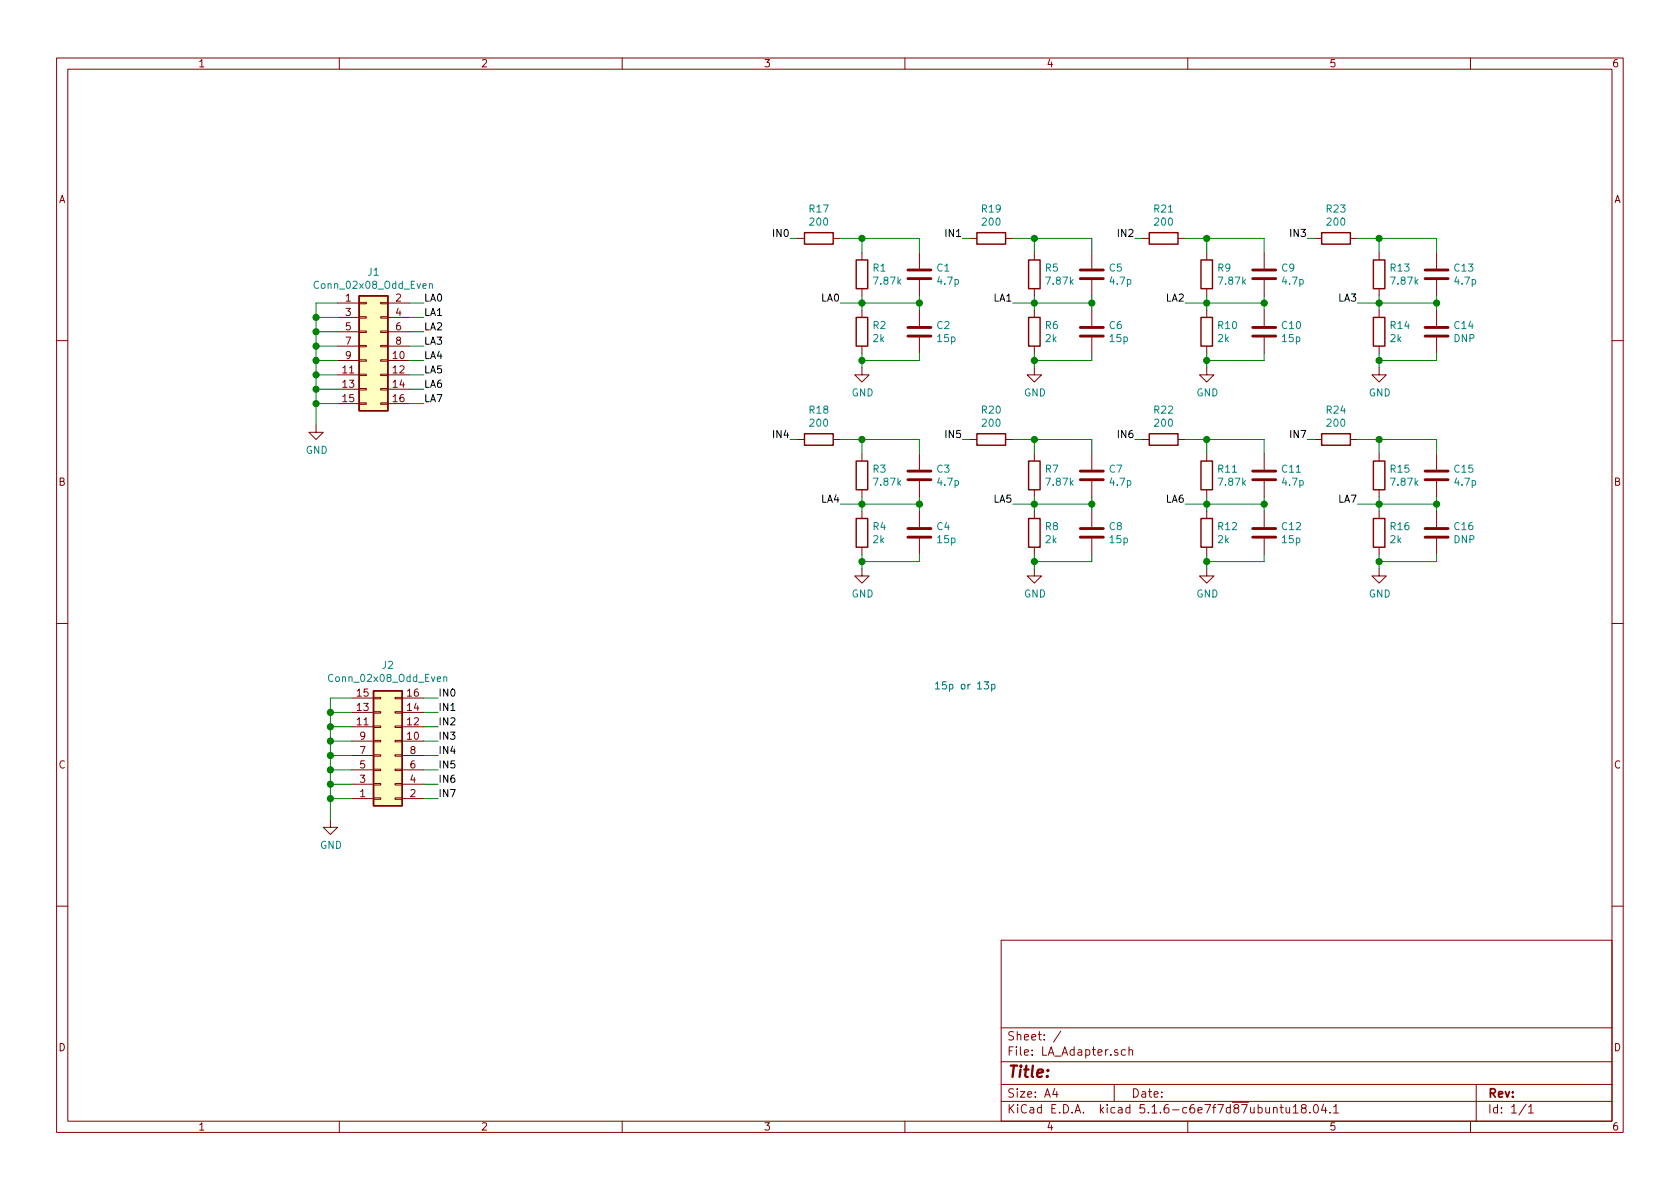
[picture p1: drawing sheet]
EESchema Schematic File Version 4
EELAYER 30 0
EELAYER END
$Descr A4 11693 8268
encoding utf-8
Sheet 1 1
Title ""
Date ""
Rev ""
Comp ""
Comment1 ""
Comment2 ""
Comment3 ""
Comment4 ""
$EndDescr
$Comp
L Connector_Generic:Conn_02x08_Odd_Even J1
U 1 1
P 2550 2400
F 0 "J1" H 2600 2917 50  0000 C CNN
F 1 "Conn_02x08_Odd_Even" H 2600 2826 50  0000 C CNN
F 2 "wbraun_smd:pinheader_2x8_horizontal_mount_2.54mm" H 2550 2400 50  0001 C CNN
F 3 "~" H 2550 2400 50  0001 C CNN
	1    2550 2400
	1    0    0    -1  
$EndComp
$Comp
L Connector_Generic:Conn_02x08_Odd_Even J2
U 1 1
P 2650 5250
F 0 "J2" H 2700 4625 50  0000 C CNN
F 1 "Conn_02x08_Odd_Even" H 2700 4716 50  0000 C CNN
F 2 "wbraun_smd:EHF-108-01-L-D" H 2650 5250 50  0001 C CNN
F 3 "~" H 2650 5250 50  0001 C CNN
	1    2650 5250
	1    0    0    1   
$EndComp
$Comp
L Device:R R1
U 1 1
P 6000 1900
F 0 "R1" H 6070 1946 50  0000 L CNN
F 1 "7.87k" H 6070 1855 50  0000 L CNN
F 2 "Resistor_SMD:R_0402_1005Metric" V 5930 1900 50  0001 C CNN
F 3 "~" H 6000 1900 50  0001 C CNN
	1    6000 1900
	1    0    0    -1  
$EndComp
$Comp
L Device:C C1
U 1 1
P 6400 1900
F 0 "C1" H 6515 1946 50  0000 L CNN
F 1 "4.7p" H 6515 1855 50  0000 L CNN
F 2 "Capacitor_SMD:C_0402_1005Metric" H 6438 1750 50  0001 C CNN
F 3 "~" H 6400 1900 50  0001 C CNN
	1    6400 1900
	1    0    0    -1  
$EndComp
$Comp
L Device:R R2
U 1 1
P 6000 2300
F 0 "R2" H 6070 2346 50  0000 L CNN
F 1 "2k" H 6070 2255 50  0000 L CNN
F 2 "Resistor_SMD:R_0402_1005Metric" V 5930 2300 50  0001 C CNN
F 3 "~" H 6000 2300 50  0001 C CNN
	1    6000 2300
	1    0    0    -1  
$EndComp
$Comp
L Device:C C2
U 1 1
P 6400 2300
F 0 "C2" H 6515 2346 50  0000 L CNN
F 1 "15p" H 6515 2255 50  0000 L CNN
F 2 "Capacitor_SMD:C_0402_1005Metric" H 6438 2150 50  0001 C CNN
F 3 "~" H 6400 2300 50  0001 C CNN
	1    6400 2300
	1    0    0    -1  
$EndComp
Wire Wire Line
	6000 2050 6000 2100
Wire Wire Line
	6400 2050 6400 2100
$Comp
L power:GND #PWR0101
U 1 1
P 6000 2550
F 0 "#PWR0101" H 6000 2300 50  0001 C CNN
F 1 "GND" H 6005 2377 50  0000 C CNN
F 2 "" H 6000 2550 50  0001 C CNN
F 3 "" H 6000 2550 50  0001 C CNN
	1    6000 2550
	1    0    0    -1  
$EndComp
Wire Wire Line
	6000 2450 6000 2500
Wire Wire Line
	6400 2450 6400 2500
Wire Wire Line
	6400 2500 6000 2500
Connection ~ 6000 2500
Wire Wire Line
	6000 2500 6000 2550
Wire Wire Line
	6400 2100 6000 2100
Connection ~ 6400 2100
Wire Wire Line
	6400 2100 6400 2150
Connection ~ 6000 2100
Wire Wire Line
	6000 2100 6000 2150
Wire Wire Line
	6000 1750 6000 1650
Wire Wire Line
	6000 1650 6400 1650
Wire Wire Line
	6400 1650 6400 1750
Wire Wire Line
	2350 2100 2200 2100
Wire Wire Line
	2200 2100 2200 2200
Wire Wire Line
	2350 2200 2200 2200
Connection ~ 2200 2200
Wire Wire Line
	2200 2200 2200 2300
Wire Wire Line
	2350 2300 2200 2300
Connection ~ 2200 2300
Wire Wire Line
	2200 2300 2200 2400
Wire Wire Line
	2350 2400 2200 2400
Connection ~ 2200 2400
Wire Wire Line
	2200 2400 2200 2500
Wire Wire Line
	2350 2500 2200 2500
Connection ~ 2200 2500
Wire Wire Line
	2200 2500 2200 2600
Wire Wire Line
	2350 2600 2200 2600
Connection ~ 2200 2600
Wire Wire Line
	2200 2600 2200 2700
Wire Wire Line
	2350 2700 2200 2700
Connection ~ 2200 2700
Wire Wire Line
	2200 2700 2200 2800
Wire Wire Line
	2350 2800 2200 2800
Connection ~ 2200 2800
Wire Wire Line
	2200 2800 2200 2950
Wire Wire Line
	2850 2100 2950 2100
Wire Wire Line
	2850 2200 2950 2200
Wire Wire Line
	2850 2300 2950 2300
Wire Wire Line
	2850 2400 2950 2400
Wire Wire Line
	2850 2500 2950 2500
Wire Wire Line
	2850 2600 2950 2600
Wire Wire Line
	2850 2700 2950 2700
Wire Wire Line
	2850 2800 2950 2800
Text Label 2950 2100 0    50   ~ 0
LA0
Text Label 2950 2200 0    50   ~ 0
LA1
Text Label 2950 2300 0    50   ~ 0
LA2
Text Label 2950 2400 0    50   ~ 0
LA3
Text Label 2950 2500 0    50   ~ 0
LA4
Text Label 2950 2600 0    50   ~ 0
LA5
Text Label 2950 2700 0    50   ~ 0
LA6
Text Label 2950 2800 0    50   ~ 0
LA7
Wire Wire Line
	6000 2100 5850 2100
Wire Wire Line
	6000 1650 5850 1650
Connection ~ 6000 1650
Text Label 5850 2100 2    50   ~ 0
LA0
Text Label 5500 1650 2    50   ~ 0
IN0
$Comp
L Device:R R5
U 1 1
P 7200 1900
F 0 "R5" H 7270 1946 50  0000 L CNN
F 1 "7.87k" H 7270 1855 50  0000 L CNN
F 2 "Resistor_SMD:R_0402_1005Metric" V 7130 1900 50  0001 C CNN
F 3 "~" H 7200 1900 50  0001 C CNN
	1    7200 1900
	1    0    0    -1  
$EndComp
$Comp
L Device:C C5
U 1 1
P 7600 1900
F 0 "C5" H 7715 1946 50  0000 L CNN
F 1 "4.7p" H 7715 1855 50  0000 L CNN
F 2 "Capacitor_SMD:C_0402_1005Metric" H 7638 1750 50  0001 C CNN
F 3 "~" H 7600 1900 50  0001 C CNN
	1    7600 1900
	1    0    0    -1  
$EndComp
$Comp
L Device:R R6
U 1 1
P 7200 2300
F 0 "R6" H 7270 2346 50  0000 L CNN
F 1 "2k" H 7270 2255 50  0000 L CNN
F 2 "Resistor_SMD:R_0402_1005Metric" V 7130 2300 50  0001 C CNN
F 3 "~" H 7200 2300 50  0001 C CNN
	1    7200 2300
	1    0    0    -1  
$EndComp
$Comp
L Device:C C6
U 1 1
P 7600 2300
F 0 "C6" H 7715 2346 50  0000 L CNN
F 1 "15p" H 7715 2255 50  0000 L CNN
F 2 "Capacitor_SMD:C_0402_1005Metric" H 7638 2150 50  0001 C CNN
F 3 "~" H 7600 2300 50  0001 C CNN
	1    7600 2300
	1    0    0    -1  
$EndComp
Wire Wire Line
	7200 2050 7200 2100
Wire Wire Line
	7600 2050 7600 2100
$Comp
L power:GND #PWR0102
U 1 1
P 7200 2550
F 0 "#PWR0102" H 7200 2300 50  0001 C CNN
F 1 "GND" H 7205 2377 50  0000 C CNN
F 2 "" H 7200 2550 50  0001 C CNN
F 3 "" H 7200 2550 50  0001 C CNN
	1    7200 2550
	1    0    0    -1  
$EndComp
Wire Wire Line
	7200 2450 7200 2500
Wire Wire Line
	7600 2450 7600 2500
Wire Wire Line
	7600 2500 7200 2500
Connection ~ 7200 2500
Wire Wire Line
	7200 2500 7200 2550
Wire Wire Line
	7600 2100 7200 2100
Connection ~ 7600 2100
Wire Wire Line
	7600 2100 7600 2150
Connection ~ 7200 2100
Wire Wire Line
	7200 2100 7200 2150
Wire Wire Line
	7200 1750 7200 1650
Wire Wire Line
	7200 1650 7600 1650
Wire Wire Line
	7600 1650 7600 1750
Wire Wire Line
	7200 2100 7050 2100
Wire Wire Line
	7200 1650 7050 1650
Connection ~ 7200 1650
Text Label 7050 2100 2    50   ~ 0
LA1
Text Label 6700 1650 2    50   ~ 0
IN1
$Comp
L Device:R R9
U 1 1
P 8400 1900
F 0 "R9" H 8470 1946 50  0000 L CNN
F 1 "7.87k" H 8470 1855 50  0000 L CNN
F 2 "Resistor_SMD:R_0402_1005Metric" V 8330 1900 50  0001 C CNN
F 3 "~" H 8400 1900 50  0001 C CNN
	1    8400 1900
	1    0    0    -1  
$EndComp
$Comp
L Device:C C9
U 1 1
P 8800 1900
F 0 "C9" H 8915 1946 50  0000 L CNN
F 1 "4.7p" H 8915 1855 50  0000 L CNN
F 2 "Capacitor_SMD:C_0402_1005Metric" H 8838 1750 50  0001 C CNN
F 3 "~" H 8800 1900 50  0001 C CNN
	1    8800 1900
	1    0    0    -1  
$EndComp
$Comp
L Device:R R10
U 1 1
P 8400 2300
F 0 "R10" H 8470 2346 50  0000 L CNN
F 1 "2k" H 8470 2255 50  0000 L CNN
F 2 "Resistor_SMD:R_0402_1005Metric" V 8330 2300 50  0001 C CNN
F 3 "~" H 8400 2300 50  0001 C CNN
	1    8400 2300
	1    0    0    -1  
$EndComp
$Comp
L Device:C C10
U 1 1
P 8800 2300
F 0 "C10" H 8915 2346 50  0000 L CNN
F 1 "15p" H 8915 2255 50  0000 L CNN
F 2 "Capacitor_SMD:C_0402_1005Metric" H 8838 2150 50  0001 C CNN
F 3 "~" H 8800 2300 50  0001 C CNN
	1    8800 2300
	1    0    0    -1  
$EndComp
Wire Wire Line
	8400 2050 8400 2100
Wire Wire Line
	8800 2050 8800 2100
$Comp
L power:GND #PWR0103
U 1 1
P 8400 2550
F 0 "#PWR0103" H 8400 2300 50  0001 C CNN
F 1 "GND" H 8405 2377 50  0000 C CNN
F 2 "" H 8400 2550 50  0001 C CNN
F 3 "" H 8400 2550 50  0001 C CNN
	1    8400 2550
	1    0    0    -1  
$EndComp
Wire Wire Line
	8400 2450 8400 2500
Wire Wire Line
	8800 2450 8800 2500
Wire Wire Line
	8800 2500 8400 2500
Connection ~ 8400 2500
Wire Wire Line
	8400 2500 8400 2550
Wire Wire Line
	8800 2100 8400 2100
Connection ~ 8800 2100
Wire Wire Line
	8800 2100 8800 2150
Connection ~ 8400 2100
Wire Wire Line
	8400 2100 8400 2150
Wire Wire Line
	8400 1750 8400 1650
Wire Wire Line
	8400 1650 8800 1650
Wire Wire Line
	8800 1650 8800 1750
Wire Wire Line
	8400 2100 8250 2100
Wire Wire Line
	8400 1650 8250 1650
Connection ~ 8400 1650
Text Label 8250 2100 2    50   ~ 0
LA2
Text Label 7900 1650 2    50   ~ 0
IN2
$Comp
L Device:R R13
U 1 1
P 9600 1900
F 0 "R13" H 9670 1946 50  0000 L CNN
F 1 "7.87k" H 9670 1855 50  0000 L CNN
F 2 "Resistor_SMD:R_0402_1005Metric" V 9530 1900 50  0001 C CNN
F 3 "~" H 9600 1900 50  0001 C CNN
	1    9600 1900
	1    0    0    -1  
$EndComp
$Comp
L Device:C C13
U 1 1
P 10000 1900
F 0 "C13" H 10115 1946 50  0000 L CNN
F 1 "4.7p" H 10115 1855 50  0000 L CNN
F 2 "Capacitor_SMD:C_0402_1005Metric" H 10038 1750 50  0001 C CNN
F 3 "~" H 10000 1900 50  0001 C CNN
	1    10000 1900
	1    0    0    -1  
$EndComp
$Comp
L Device:R R14
U 1 1
P 9600 2300
F 0 "R14" H 9670 2346 50  0000 L CNN
F 1 "2k" H 9670 2255 50  0000 L CNN
F 2 "Resistor_SMD:R_0402_1005Metric" V 9530 2300 50  0001 C CNN
F 3 "~" H 9600 2300 50  0001 C CNN
	1    9600 2300
	1    0    0    -1  
$EndComp
$Comp
L Device:C C14
U 1 1
P 10000 2300
F 0 "C14" H 10115 2346 50  0000 L CNN
F 1 "DNP" H 10115 2255 50  0000 L CNN
F 2 "Capacitor_SMD:C_0402_1005Metric" H 10038 2150 50  0001 C CNN
F 3 "~" H 10000 2300 50  0001 C CNN
	1    10000 2300
	1    0    0    -1  
$EndComp
Wire Wire Line
	9600 2050 9600 2100
Wire Wire Line
	10000 2050 10000 2100
$Comp
L power:GND #PWR0104
U 1 1
P 9600 2550
F 0 "#PWR0104" H 9600 2300 50  0001 C CNN
F 1 "GND" H 9605 2377 50  0000 C CNN
F 2 "" H 9600 2550 50  0001 C CNN
F 3 "" H 9600 2550 50  0001 C CNN
	1    9600 2550
	1    0    0    -1  
$EndComp
Wire Wire Line
	9600 2450 9600 2500
Wire Wire Line
	10000 2450 10000 2500
Wire Wire Line
	10000 2500 9600 2500
Connection ~ 9600 2500
Wire Wire Line
	9600 2500 9600 2550
Wire Wire Line
	10000 2100 9600 2100
Connection ~ 10000 2100
Wire Wire Line
	10000 2100 10000 2150
Connection ~ 9600 2100
Wire Wire Line
	9600 2100 9600 2150
Wire Wire Line
	9600 1750 9600 1650
Wire Wire Line
	9600 1650 10000 1650
Wire Wire Line
	10000 1650 10000 1750
Wire Wire Line
	9600 2100 9450 2100
Wire Wire Line
	9600 1650 9450 1650
Connection ~ 9600 1650
Text Label 9450 2100 2    50   ~ 0
LA3
Text Label 9100 1650 2    50   ~ 0
IN3
$Comp
L Device:R R3
U 1 1
P 6000 3300
F 0 "R3" H 6070 3346 50  0000 L CNN
F 1 "7.87k" H 6070 3255 50  0000 L CNN
F 2 "Resistor_SMD:R_0402_1005Metric" V 5930 3300 50  0001 C CNN
F 3 "~" H 6000 3300 50  0001 C CNN
	1    6000 3300
	1    0    0    -1  
$EndComp
$Comp
L Device:C C3
U 1 1
P 6400 3300
F 0 "C3" H 6515 3346 50  0000 L CNN
F 1 "4.7p" H 6515 3255 50  0000 L CNN
F 2 "Capacitor_SMD:C_0402_1005Metric" H 6438 3150 50  0001 C CNN
F 3 "~" H 6400 3300 50  0001 C CNN
	1    6400 3300
	1    0    0    -1  
$EndComp
$Comp
L Device:R R4
U 1 1
P 6000 3700
F 0 "R4" H 6070 3746 50  0000 L CNN
F 1 "2k" H 6070 3655 50  0000 L CNN
F 2 "Resistor_SMD:R_0402_1005Metric" V 5930 3700 50  0001 C CNN
F 3 "~" H 6000 3700 50  0001 C CNN
	1    6000 3700
	1    0    0    -1  
$EndComp
$Comp
L Device:C C4
U 1 1
P 6400 3700
F 0 "C4" H 6515 3746 50  0000 L CNN
F 1 "15p" H 6515 3655 50  0000 L CNN
F 2 "Capacitor_SMD:C_0402_1005Metric" H 6438 3550 50  0001 C CNN
F 3 "~" H 6400 3700 50  0001 C CNN
	1    6400 3700
	1    0    0    -1  
$EndComp
Wire Wire Line
	6000 3450 6000 3500
Wire Wire Line
	6400 3450 6400 3500
$Comp
L power:GND #PWR0105
U 1 1
P 6000 3950
F 0 "#PWR0105" H 6000 3700 50  0001 C CNN
F 1 "GND" H 6005 3777 50  0000 C CNN
F 2 "" H 6000 3950 50  0001 C CNN
F 3 "" H 6000 3950 50  0001 C CNN
	1    6000 3950
	1    0    0    -1  
$EndComp
Wire Wire Line
	6000 3850 6000 3900
Wire Wire Line
	6400 3850 6400 3900
Wire Wire Line
	6400 3900 6000 3900
Connection ~ 6000 3900
Wire Wire Line
	6000 3900 6000 3950
Wire Wire Line
	6400 3500 6000 3500
Connection ~ 6400 3500
Wire Wire Line
	6400 3500 6400 3550
Connection ~ 6000 3500
Wire Wire Line
	6000 3500 6000 3550
Wire Wire Line
	6000 3150 6000 3050
Wire Wire Line
	6000 3050 6400 3050
Wire Wire Line
	6400 3050 6400 3150
Wire Wire Line
	6000 3500 5850 3500
Wire Wire Line
	6000 3050 5850 3050
Connection ~ 6000 3050
Text Label 5850 3500 2    50   ~ 0
LA4
Text Label 5500 3050 2    50   ~ 0
IN4
$Comp
L Device:R R7
U 1 1
P 7200 3300
F 0 "R7" H 7270 3346 50  0000 L CNN
F 1 "7.87k" H 7270 3255 50  0000 L CNN
F 2 "Resistor_SMD:R_0402_1005Metric" V 7130 3300 50  0001 C CNN
F 3 "~" H 7200 3300 50  0001 C CNN
	1    7200 3300
	1    0    0    -1  
$EndComp
$Comp
L Device:C C7
U 1 1
P 7600 3300
F 0 "C7" H 7715 3346 50  0000 L CNN
F 1 "4.7p" H 7715 3255 50  0000 L CNN
F 2 "Capacitor_SMD:C_0402_1005Metric" H 7638 3150 50  0001 C CNN
F 3 "~" H 7600 3300 50  0001 C CNN
	1    7600 3300
	1    0    0    -1  
$EndComp
$Comp
L Device:R R8
U 1 1
P 7200 3700
F 0 "R8" H 7270 3746 50  0000 L CNN
F 1 "2k" H 7270 3655 50  0000 L CNN
F 2 "Resistor_SMD:R_0402_1005Metric" V 7130 3700 50  0001 C CNN
F 3 "~" H 7200 3700 50  0001 C CNN
	1    7200 3700
	1    0    0    -1  
$EndComp
$Comp
L Device:C C8
U 1 1
P 7600 3700
F 0 "C8" H 7715 3746 50  0000 L CNN
F 1 "15p" H 7715 3655 50  0000 L CNN
F 2 "Capacitor_SMD:C_0402_1005Metric" H 7638 3550 50  0001 C CNN
F 3 "~" H 7600 3700 50  0001 C CNN
	1    7600 3700
	1    0    0    -1  
$EndComp
Wire Wire Line
	7200 3450 7200 3500
Wire Wire Line
	7600 3450 7600 3500
$Comp
L power:GND #PWR0106
U 1 1
P 7200 3950
F 0 "#PWR0106" H 7200 3700 50  0001 C CNN
F 1 "GND" H 7205 3777 50  0000 C CNN
F 2 "" H 7200 3950 50  0001 C CNN
F 3 "" H 7200 3950 50  0001 C CNN
	1    7200 3950
	1    0    0    -1  
$EndComp
Wire Wire Line
	7200 3850 7200 3900
Wire Wire Line
	7600 3850 7600 3900
Wire Wire Line
	7600 3900 7200 3900
Connection ~ 7200 3900
Wire Wire Line
	7200 3900 7200 3950
Wire Wire Line
	7600 3500 7200 3500
Connection ~ 7600 3500
Wire Wire Line
	7600 3500 7600 3550
Connection ~ 7200 3500
Wire Wire Line
	7200 3500 7200 3550
Wire Wire Line
	7200 3150 7200 3050
Wire Wire Line
	7200 3050 7600 3050
Wire Wire Line
	7600 3050 7600 3150
Wire Wire Line
	7200 3500 7050 3500
Wire Wire Line
	7200 3050 7050 3050
Connection ~ 7200 3050
Text Label 7050 3500 2    50   ~ 0
LA5
Text Label 6700 3050 2    50   ~ 0
IN5
$Comp
L Device:R R11
U 1 1
P 8400 3300
F 0 "R11" H 8470 3346 50  0000 L CNN
F 1 "7.87k" H 8470 3255 50  0000 L CNN
F 2 "Resistor_SMD:R_0402_1005Metric" V 8330 3300 50  0001 C CNN
F 3 "~" H 8400 3300 50  0001 C CNN
	1    8400 3300
	1    0    0    -1  
$EndComp
$Comp
L Device:C C11
U 1 1
P 8800 3300
F 0 "C11" H 8915 3346 50  0000 L CNN
F 1 "4.7p" H 8915 3255 50  0000 L CNN
F 2 "Capacitor_SMD:C_0402_1005Metric" H 8838 3150 50  0001 C CNN
F 3 "~" H 8800 3300 50  0001 C CNN
	1    8800 3300
	1    0    0    -1  
$EndComp
$Comp
L Device:R R12
U 1 1
P 8400 3700
F 0 "R12" H 8470 3746 50  0000 L CNN
F 1 "2k" H 8470 3655 50  0000 L CNN
F 2 "Resistor_SMD:R_0402_1005Metric" V 8330 3700 50  0001 C CNN
F 3 "~" H 8400 3700 50  0001 C CNN
	1    8400 3700
	1    0    0    -1  
$EndComp
$Comp
L Device:C C12
U 1 1
P 8800 3700
F 0 "C12" H 8915 3746 50  0000 L CNN
F 1 "15p" H 8915 3655 50  0000 L CNN
F 2 "Capacitor_SMD:C_0402_1005Metric" H 8838 3550 50  0001 C CNN
F 3 "~" H 8800 3700 50  0001 C CNN
	1    8800 3700
	1    0    0    -1  
$EndComp
Wire Wire Line
	8400 3450 8400 3500
Wire Wire Line
	8800 3450 8800 3500
$Comp
L power:GND #PWR0107
U 1 1
P 8400 3950
F 0 "#PWR0107" H 8400 3700 50  0001 C CNN
F 1 "GND" H 8405 3777 50  0000 C CNN
F 2 "" H 8400 3950 50  0001 C CNN
F 3 "" H 8400 3950 50  0001 C CNN
	1    8400 3950
	1    0    0    -1  
$EndComp
Wire Wire Line
	8400 3850 8400 3900
Wire Wire Line
	8800 3850 8800 3900
Wire Wire Line
	8800 3900 8400 3900
Connection ~ 8400 3900
Wire Wire Line
	8400 3900 8400 3950
Wire Wire Line
	8800 3500 8400 3500
Connection ~ 8800 3500
Wire Wire Line
	8800 3500 8800 3550
Connection ~ 8400 3500
Wire Wire Line
	8400 3500 8400 3550
Wire Wire Line
	8400 3150 8400 3050
Wire Wire Line
	8400 3050 8800 3050
Wire Wire Line
	8800 3050 8800 3150
Wire Wire Line
	8400 3500 8250 3500
Wire Wire Line
	8400 3050 8250 3050
Connection ~ 8400 3050
Text Label 8250 3500 2    50   ~ 0
LA6
Text Label 7900 3050 2    50   ~ 0
IN6
$Comp
L Device:R R15
U 1 1
P 9600 3300
F 0 "R15" H 9670 3346 50  0000 L CNN
F 1 "7.87k" H 9670 3255 50  0000 L CNN
F 2 "Resistor_SMD:R_0402_1005Metric" V 9530 3300 50  0001 C CNN
F 3 "~" H 9600 3300 50  0001 C CNN
	1    9600 3300
	1    0    0    -1  
$EndComp
$Comp
L Device:C C15
U 1 1
P 10000 3300
F 0 "C15" H 10115 3346 50  0000 L CNN
F 1 "4.7p" H 10115 3255 50  0000 L CNN
F 2 "Capacitor_SMD:C_0402_1005Metric" H 10038 3150 50  0001 C CNN
F 3 "~" H 10000 3300 50  0001 C CNN
	1    10000 3300
	1    0    0    -1  
$EndComp
$Comp
L Device:R R16
U 1 1
P 9600 3700
F 0 "R16" H 9670 3746 50  0000 L CNN
F 1 "2k" H 9670 3655 50  0000 L CNN
F 2 "Resistor_SMD:R_0402_1005Metric" V 9530 3700 50  0001 C CNN
F 3 "~" H 9600 3700 50  0001 C CNN
	1    9600 3700
	1    0    0    -1  
$EndComp
$Comp
L Device:C C16
U 1 1
P 10000 3700
F 0 "C16" H 10115 3746 50  0000 L CNN
F 1 "DNP" H 10115 3655 50  0000 L CNN
F 2 "Capacitor_SMD:C_0402_1005Metric" H 10038 3550 50  0001 C CNN
F 3 "~" H 10000 3700 50  0001 C CNN
	1    10000 3700
	1    0    0    -1  
$EndComp
Wire Wire Line
	9600 3450 9600 3500
Wire Wire Line
	10000 3450 10000 3500
$Comp
L power:GND #PWR0108
U 1 1
P 9600 3950
F 0 "#PWR0108" H 9600 3700 50  0001 C CNN
F 1 "GND" H 9605 3777 50  0000 C CNN
F 2 "" H 9600 3950 50  0001 C CNN
F 3 "" H 9600 3950 50  0001 C CNN
	1    9600 3950
	1    0    0    -1  
$EndComp
Wire Wire Line
	9600 3850 9600 3900
Wire Wire Line
	10000 3850 10000 3900
Wire Wire Line
	10000 3900 9600 3900
Connection ~ 9600 3900
Wire Wire Line
	9600 3900 9600 3950
Wire Wire Line
	10000 3500 9600 3500
Connection ~ 10000 3500
Wire Wire Line
	10000 3500 10000 3550
Connection ~ 9600 3500
Wire Wire Line
	9600 3500 9600 3550
Wire Wire Line
	9600 3150 9600 3050
Wire Wire Line
	9600 3050 10000 3050
Wire Wire Line
	10000 3050 10000 3150
Wire Wire Line
	9600 3500 9450 3500
Wire Wire Line
	9600 3050 9450 3050
Connection ~ 9600 3050
Text Label 9450 3500 2    50   ~ 0
LA7
Text Label 9100 3050 2    50   ~ 0
IN7
Wire Wire Line
	2450 4850 2300 4850
Wire Wire Line
	2300 4850 2300 4950
Wire Wire Line
	2450 4950 2300 4950
Connection ~ 2300 4950
Wire Wire Line
	2300 4950 2300 5050
Wire Wire Line
	2450 5050 2300 5050
Connection ~ 2300 5050
Wire Wire Line
	2300 5050 2300 5150
Wire Wire Line
	2450 5150 2300 5150
Connection ~ 2300 5150
Wire Wire Line
	2300 5150 2300 5250
Wire Wire Line
	2450 5250 2300 5250
Connection ~ 2300 5250
Wire Wire Line
	2300 5250 2300 5350
Wire Wire Line
	2450 5350 2300 5350
Connection ~ 2300 5350
Wire Wire Line
	2300 5350 2300 5450
Wire Wire Line
	2450 5450 2300 5450
Connection ~ 2300 5450
Wire Wire Line
	2300 5450 2300 5550
Wire Wire Line
	2450 5550 2300 5550
Connection ~ 2300 5550
Wire Wire Line
	2300 5550 2300 5700
$Comp
L power:GND #PWR0109
U 1 1
P 2200 2950
F 0 "#PWR0109" H 2200 2700 50  0001 C CNN
F 1 "GND" H 2205 2777 50  0000 C CNN
F 2 "" H 2200 2950 50  0001 C CNN
F 3 "" H 2200 2950 50  0001 C CNN
	1    2200 2950
	1    0    0    -1  
$EndComp
$Comp
L power:GND #PWR0110
U 1 1
P 2300 5700
F 0 "#PWR0110" H 2300 5450 50  0001 C CNN
F 1 "GND" H 2305 5527 50  0000 C CNN
F 2 "" H 2300 5700 50  0001 C CNN
F 3 "" H 2300 5700 50  0001 C CNN
	1    2300 5700
	1    0    0    -1  
$EndComp
Wire Wire Line
	2950 4850 3050 4850
Wire Wire Line
	2950 4950 3050 4950
Wire Wire Line
	2950 5050 3050 5050
Wire Wire Line
	2950 5150 3050 5150
Wire Wire Line
	2950 5250 3050 5250
Wire Wire Line
	2950 5350 3050 5350
Wire Wire Line
	2950 5450 3050 5450
Wire Wire Line
	2950 5550 3050 5550
Text Label 3050 4850 0    50   ~ 0
IN0
Text Label 3050 4950 0    50   ~ 0
IN1
Text Label 3050 5050 0    50   ~ 0
IN2
Text Label 3050 5150 0    50   ~ 0
IN3
Text Label 3050 5250 0    50   ~ 0
IN4
Text Label 3050 5350 0    50   ~ 0
IN5
Text Label 3050 5450 0    50   ~ 0
IN6
Text Label 3050 5550 0    50   ~ 0
IN7
Text Notes 6500 4800 0    50   ~ 0
15p or 13p\n
$Comp
L Device:R R17
U 1 1
P 5700 1650
F 0 "R17" V 5493 1650 50  0000 C CNN
F 1 "200" V 5584 1650 50  0000 C CNN
F 2 "Resistor_SMD:R_0402_1005Metric" V 5630 1650 50  0001 C CNN
F 3 "~" H 5700 1650 50  0001 C CNN
	1    5700 1650
	0    1    1    0   
$EndComp
$Comp
L Device:R R19
U 1 1
P 6900 1650
F 0 "R19" V 6693 1650 50  0000 C CNN
F 1 "200" V 6784 1650 50  0000 C CNN
F 2 "Resistor_SMD:R_0402_1005Metric" V 6830 1650 50  0001 C CNN
F 3 "~" H 6900 1650 50  0001 C CNN
	1    6900 1650
	0    1    1    0   
$EndComp
$Comp
L Device:R R21
U 1 1
P 8100 1650
F 0 "R21" V 7893 1650 50  0000 C CNN
F 1 "200" V 7984 1650 50  0000 C CNN
F 2 "Resistor_SMD:R_0402_1005Metric" V 8030 1650 50  0001 C CNN
F 3 "~" H 8100 1650 50  0001 C CNN
	1    8100 1650
	0    1    1    0   
$EndComp
Wire Wire Line
	7950 1650 7900 1650
$Comp
L Device:R R18
U 1 1
P 5700 3050
F 0 "R18" V 5493 3050 50  0000 C CNN
F 1 "200" V 5584 3050 50  0000 C CNN
F 2 "Resistor_SMD:R_0402_1005Metric" V 5630 3050 50  0001 C CNN
F 3 "~" H 5700 3050 50  0001 C CNN
	1    5700 3050
	0    1    1    0   
$EndComp
$Comp
L Device:R R20
U 1 1
P 6900 3050
F 0 "R20" V 6693 3050 50  0000 C CNN
F 1 "200" V 6784 3050 50  0000 C CNN
F 2 "Resistor_SMD:R_0402_1005Metric" V 6830 3050 50  0001 C CNN
F 3 "~" H 6900 3050 50  0001 C CNN
	1    6900 3050
	0    1    1    0   
$EndComp
$Comp
L Device:R R22
U 1 1
P 8100 3050
F 0 "R22" V 7893 3050 50  0000 C CNN
F 1 "200" V 7984 3050 50  0000 C CNN
F 2 "Resistor_SMD:R_0402_1005Metric" V 8030 3050 50  0001 C CNN
F 3 "~" H 8100 3050 50  0001 C CNN
	1    8100 3050
	0    1    1    0   
$EndComp
$Comp
L Device:R R24
U 1 1
P 9300 3050
F 0 "R24" V 9093 3050 50  0000 C CNN
F 1 "200" V 9184 3050 50  0000 C CNN
F 2 "Resistor_SMD:R_0402_1005Metric" V 9230 3050 50  0001 C CNN
F 3 "~" H 9300 3050 50  0001 C CNN
	1    9300 3050
	0    1    1    0   
$EndComp
$Comp
L Device:R R23
U 1 1
P 9300 1650
F 0 "R23" V 9093 1650 50  0000 C CNN
F 1 "200" V 9184 1650 50  0000 C CNN
F 2 "Resistor_SMD:R_0402_1005Metric" V 9230 1650 50  0001 C CNN
F 3 "~" H 9300 1650 50  0001 C CNN
	1    9300 1650
	0    1    1    0   
$EndComp
Wire Wire Line
	5500 1650 5550 1650
Wire Wire Line
	6700 1650 6750 1650
Wire Wire Line
	9100 1650 9150 1650
Wire Wire Line
	9100 3050 9150 3050
Wire Wire Line
	7900 3050 7950 3050
Wire Wire Line
	6700 3050 6750 3050
Wire Wire Line
	5500 3050 5550 3050
$EndSCHEMATC
